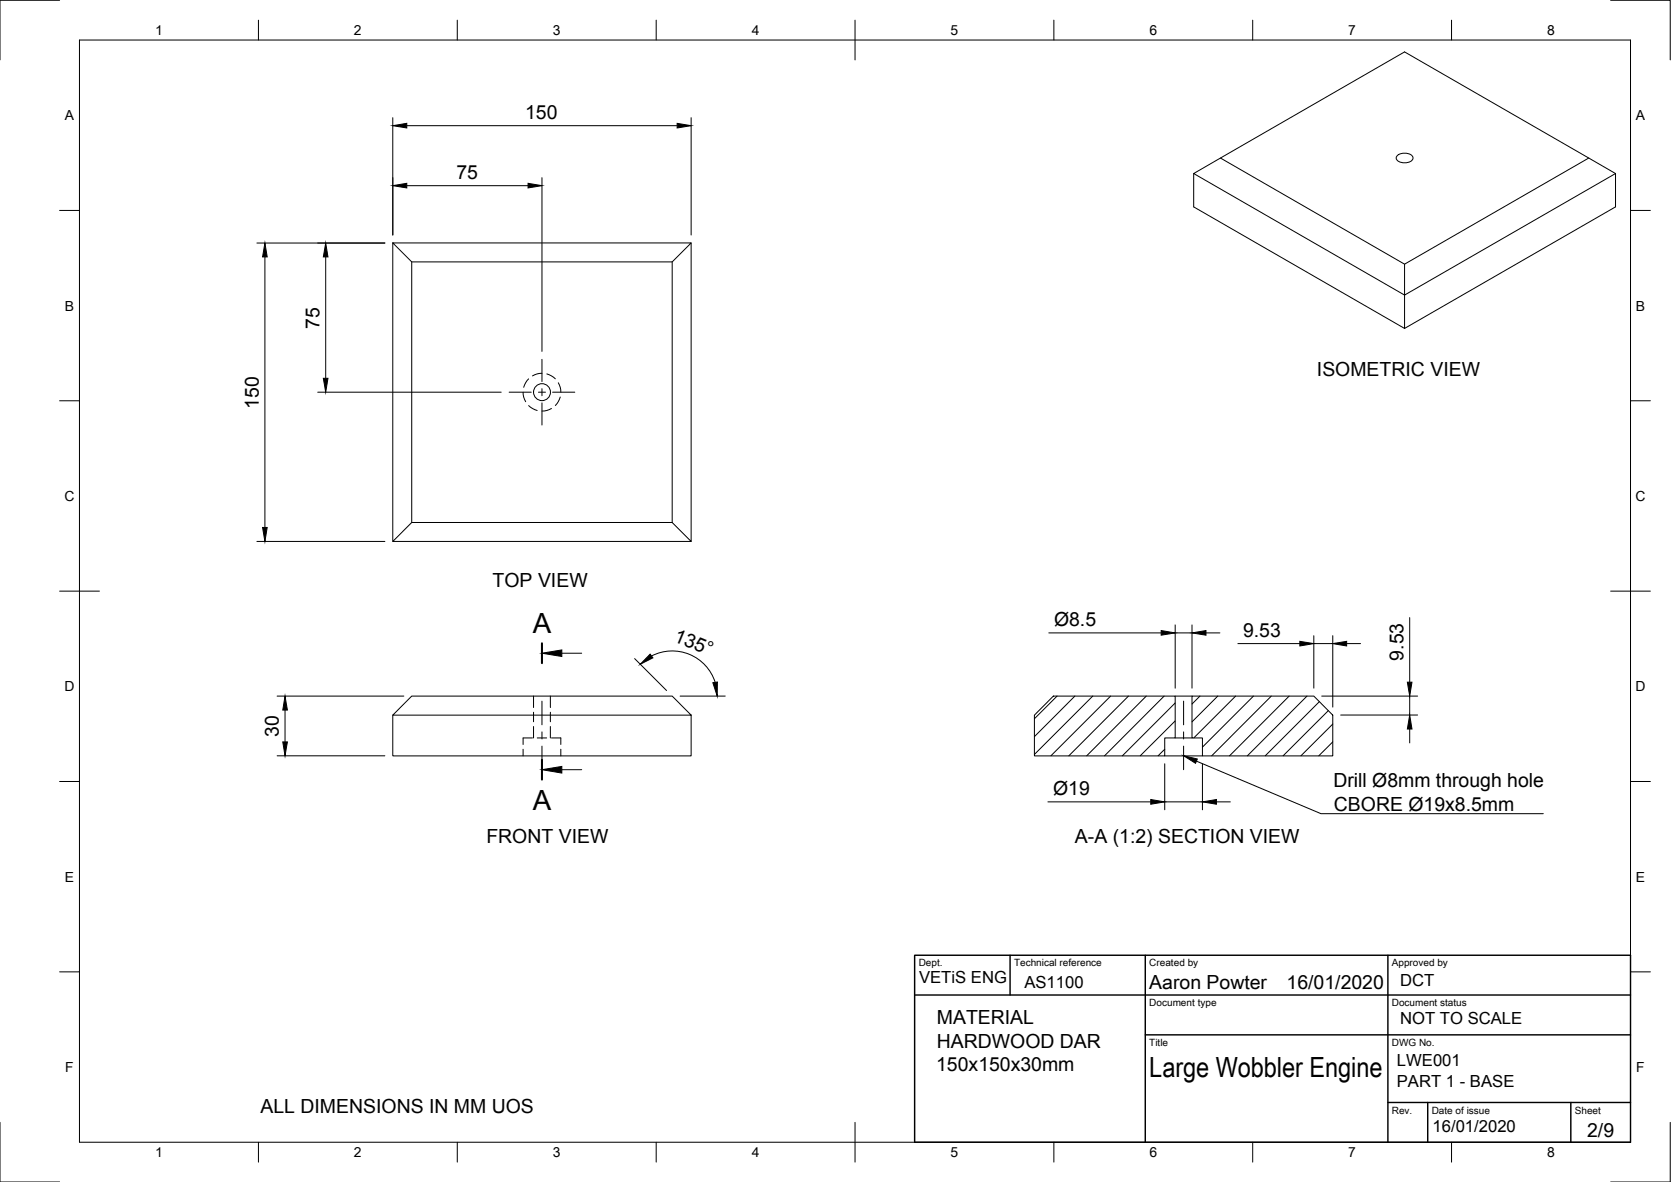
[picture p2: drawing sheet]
<svg xmlns="http://www.w3.org/2000/svg" width="420mm" height="297mm" viewBox="0 0 420 297" stroke-linecap="round" stroke-linejoin="round" font-family="sans-serif">
<!-- layer: Hidden -->
<g fill="none" stroke="#000" stroke-width=".25">
<path d="M131.5 98.6l.2 1.2 .5 1.2M132.9 95.2l-.7 1-.5 1.1M136.3 93.8l-1.3 .2-1.1 .5M137.5 94l1.1 .5 1 .7M140.4 96.2l.5 1.1 .1 1.3M140.9 99.8l-.5 1.1-.8 1M132.9 101.9l1 .8 1.2 .5M138.7 102.7l-1.2 .5-1.2 .1M134.2 174.9v2.9M134.2 179v2.4M138.4 174.9v2.9M138.4 179v2.4"/>
<path d="M131.5 188.3v1.7M133.9 185.4h-2.4v1.7M134.2 182.6v2.8M135.1 185.4h2.4M138.4 182.6v2.8M138.7 185.4h2.3v1.7M141 188.3v1.7"/>
</g>
<!-- layer: Visible -->
<g fill="none" stroke="#000" stroke-width=".25">
<path d="M306.9 39.7l46.3-26.7 53 30.6M351.3 39.2a2.82 2.82 0 0 1 4 .3 1.73 1.73 0 0 1-2.1 1.4 1.73 1.73 0 0 1-2.1-1.4zM399.5 39.7l-46.3 26.7v7.8l53-30.6M300.1 43.6v8.4l53.1 30.5v-8.3l-53.1-30.6 6.8-3.9 46.3 26.7M406.2 43.6v8.4l-53 30.5M98.8 61.1h75l-4.8 4.7h-65.5zM98.8 61.1v75M103.5 65.8v65.5M173.8 61.1v75l-4.8-4.8v-65.5M169 131.3h-65.5l-4.7 4.8h75M98.8 179.7v10.3h75v-10.3M103.5 174.9h65.5l4.8 4.8h-75z"/>
<path d="M264.9 174.9h30.6v10.5h-2.6v4.6h-32.8v-10.3zM295.5 174.9h4.2M299.7 174.9h30.6l4.8 4.8v10.3h-32.8v-4.6h-2.6zM292.9 190h9.4M295.5 185.4h4.2"/>
<circle cx="136.3" cy="98.5" r="2.13"/>
</g>
<!-- layer: Border -->
<g fill="none" stroke="#000" stroke-width=".25">
<path d="M15 .1h-15v15M20 10.1h390v276.9h-390zM65 5.1v5M115 5.1v5M165 5.1v5M215 5.1v10M265 5.1v5M315 5.1v5M365 5.1v5M405 .1h15v15M15 52.9h5M410 52.9h5"/>
<path d="M15 100.7h5M410 100.7h5M15 148.6h10M405 148.6h10M15 196.4h5M410 196.4h5M15 244.2h5M410 244.2h5M0 282.1v14.9h15M65 287v5M115 287v5M165 287v5"/>
<path d="M215 282.1v9.9M265 287v5M315 287v5M365 287v5M420 282.1v14.9h-15"/>
</g>
<!-- layer: TitleBlock -->
<path d="M230 240.1h180v46.9h-180zM230 250h180M254 240.1v9.9M288 240.1v46.9M349 240.1v46.9M288 260.1h122M349 277.1h61M359 277.1v9.9M395 277.1v9.9" fill="none" stroke="#000" stroke-width=".36"/>
<!-- layer: Dimensions -->
<g fill="none" stroke="#000" stroke-width=".25">
<path d="M98.8 29.6v29.5M102.3 31.6h68M173.8 29.6v29.5M102.3 46.7h30.5M136.3 44.6v43.7M64.6 61.1h32.2M66.6 64.6v68M81.9 64.6v30.5M79.9 98.6h46.1M64.6 136.1h32.2M263.7 159.1h28.3M295.5 157v15.9"/>
<path d="M295.5 159.1h4.2M299.7 157v15.9M303.2 159.1h3.5M330.3 159.8v13.1M335.1 159.8v17.9M354.5 155.2v16.2M69.7 174.9h31.8M71.7 178.4v8M159.6 165.5l8 8M163.8 164.8a11.3 11.3 0 0 1 16 6.7M171 174.9h11.4M311.3 161.7h15.5"/>
<path d="M330.3 161.7h4.8M332.3 174.9h24.1M337.1 179.7h19.3M338.6 161.7h3.5M354.5 174.9v4.8M69.7 189.9h27.1M292.9 191.9v11.6M302.3 191.9v11.6M354.5 183.2v3.5M263.5 201.5h25.8M292.9 201.5h9.4M305.9 201.5h3.5"/>
</g>
<g fill="#000" stroke="#000" stroke-width=".25">
<path d="M98.8 31.6l3.5-.6v1.2zM170.3 31l3.5 .6-3.5 .6zM98.8 46.7l3.5-.6v1.1zM132.8 46.1l3.5 .6-3.5 .5zM66.6 61.1l.6 3.5h-1.2zM81.9 61.1l.6 3.5h-1.2zM81.3 95.1h1.2l-.6 3.5zM66 132.6h1.2l-.6 3.5zM292 158.5l3.5 .6-3.5 .5zM299.7 159.1l3.5-.6v1.1zM71.7 174.9l.6 3.5h-1.2zM163.5 164.4l.7 .9-3.2 1.6z"/>
<path d="M179.2 171.6l1.2-.2-.1 3.5zM326.8 161.2l3.5 .5-3.5 .6zM335.1 161.7l3.5-.5v1.1zM353.9 171.4h1.1l-.5 3.5zM71.1 186.4h1.2l-.6 3.5zM354.5 179.7l.5 3.5h-1.1zM289.3 200.9l3.6 .6-3.6 .6zM302.3 201.5l3.6-.6v1.2z"/>
</g>
<!-- layer: Center Lines -->
<path d="M128 98.6h5.6M135.4 98.6h1.8M136.3 90.3v5.6M136.3 97.7v1.7M138.9 98.6h5.6M136.3 101.2v5.6M136.3 176.2v5.9M297.6 176.2v5.9M136.3 183.9v1.8M136.3 187.5v5.9M297.6 183.9v1.8M297.6 187.5v5.9" fill="none" stroke="#000" stroke-width=".25"/>
<!-- layer: Hatching -->
<g fill="none" stroke="#000" stroke-width=".25">
<path d="M265.8 174.9l-5.7 5.7M270.3 174.9l-10.2 10.2M274.8 174.9l-14.7 14.7M279.3 174.9l-15.1 15M283.7 174.9l-14.9 15M288.2 174.9l-15 15M292.7 174.9l-15 15M295.5 176.7l-13.3 13.2M301.7 174.9l-2 2M306.2 174.9l-6.5 6.5M310.7 174.9l-10.5 10.5M315.2 174.9l-12.9 12.9"/>
<path d="M319.7 174.9l-15 15M324.1 174.9l-14.9 15M328.6 174.9l-15 15M331.7 176.3l-13.6 13.6M334 178.6l-11.4 11.3M292.9 188.3l-1.7 1.6M295.5 181.2l-8.8 8.7M335.1 182l-8 7.9M335.1 186.4l-3.5 3.5"/>
</g>
<!-- layer: Annotations -->
<path d="M136.3 161.7v5M136.3 190.9v5" fill="none" stroke="#000" stroke-width=".51"/>
<path d="M141.3 164.2h5M141.3 193.4h5M300.8 191.3l31.3 13.2h55.9" fill="none" stroke="#000" stroke-width=".25"/>
<path d="M136.3 164.2l5-.9v1.7zM136.3 193.4l5-.8v1.7zM297.6 189.9l3.5 .8-.5 1.1z" fill="#000" stroke="#000" stroke-width=".25"/>
<g font-size="7">
<text x="133.9" y="159.2">A</text>
<text x="133.9" y="203.4">A</text>
<text x="289" y="270.6">Large Wobbler Engine</text>
</g>
<g font-size="4.9">
<text x="132" y="30">150</text>
<text x="114.8" y="45.1">75</text>
<text x="80.3" y="82.6" transform="rotate(-90 80.3 82.6)">75</text>
<text x="331.1" y="94.5">ISOMETRIC VIEW</text>
<text x="65" y="102.8" transform="rotate(-90 65 102.8)">150</text>
<text x="123.9" y="147.5">TOP VIEW</text>
<text x="169.2" y="161" transform="rotate(23 169.2 161)">135°</text>
<text x="265" y="157.4">Ø8.5</text>
<text x="312.5" y="160.2">9.53</text>
<text x="352.9" y="166" transform="rotate(-90 352.9 166)">9.53</text>
<text x="70.1" y="185.2" transform="rotate(-90 70.1 185.2)">30</text>
<text x="335.3" y="197.8">Drill Ø8mm through hole</text>
<text x="264.8" y="199.9">Ø19</text>
<text x="335.4" y="203.8">CBORE Ø19x8.5mm</text>
<text x="122.3" y="211.8">FRONT VIEW</text>
<text x="270.3" y="211.8">A-A (1:2) SECTION VIEW</text>
<text x="289" y="248.5">Aaron Powter</text>
<text x="323.5" y="248.5">16/01/2020</text>
<text x="235.6" y="257.4">MATERIAL</text>
<text x="235.5" y="263.3">HARDWOOD DAR</text>
<text x="235.4" y="269.1">150x150x30mm</text>
<text x="65.5" y="279.6">ALL DIMENSIONS IN MM UOS</text>
<text x="399.1" y="285.7">2/9</text>
</g>
<g font-size="4.2">
<text x="231.1" y="247">VETiS ENG</text>
<text x="257.6" y="248.3">AS1100</text>
<text x="352" y="247.7">DCT</text>
<text x="352" y="257.3">NOT TO SCALE</text>
<text x="351.2" y="268">LWE001</text>
<text x="351.2" y="273.1">PART 1 - BASE</text>
<text x="360.2" y="284.6">16/01/2020</text>
</g>
<g font-size="3.5">
<text x="39" y="8.8">1</text>
<text x="89" y="8.8">2</text>
<text x="139" y="8.8">3</text>
<text x="189" y="8.8">4</text>
<text x="239" y="8.8">5</text>
<text x="289" y="8.8">6</text>
<text x="339" y="8.8">7</text>
<text x="389" y="8.8">8</text>
<text x="16.3" y="30.2">A</text>
<text x="411.3" y="30.2">A</text>
<text x="16.3" y="78">B</text>
<text x="411.3" y="78">B</text>
<text x="16.2" y="125.9">C</text>
<text x="411.2" y="125.9">C</text>
<text x="16.2" y="173.7">D</text>
<text x="411.2" y="173.7">D</text>
<text x="16.3" y="221.6">E</text>
<text x="411.3" y="221.6">E</text>
<text x="16.4" y="269.4">F</text>
<text x="411.4" y="269.4">F</text>
<text x="39" y="290.8">1</text>
<text x="89" y="290.8">2</text>
<text x="139" y="290.8">3</text>
<text x="189" y="290.8">4</text>
<text x="239" y="290.8">5</text>
<text x="289" y="290.8">6</text>
<text x="339" y="290.8">7</text>
<text x="389" y="290.8">8</text>
</g>
<g font-size="2.5">
<text x="231" y="242.9">Dept.</text>
<text x="255" y="242.9">Technical reference</text>
<text x="289" y="242.9">Created by</text>
<text x="350" y="242.9">Approved by</text>
<text x="289" y="252.8">Document type</text>
<text x="350" y="252.8">Document status</text>
<text x="289" y="262.9">Title</text>
<text x="350" y="262.9">DWG No.</text>
<text x="350" y="279.9">Rev.</text>
<text x="360" y="279.9">Date of issue</text>
<text x="396" y="279.9">Sheet</text>
</g>
</svg>
